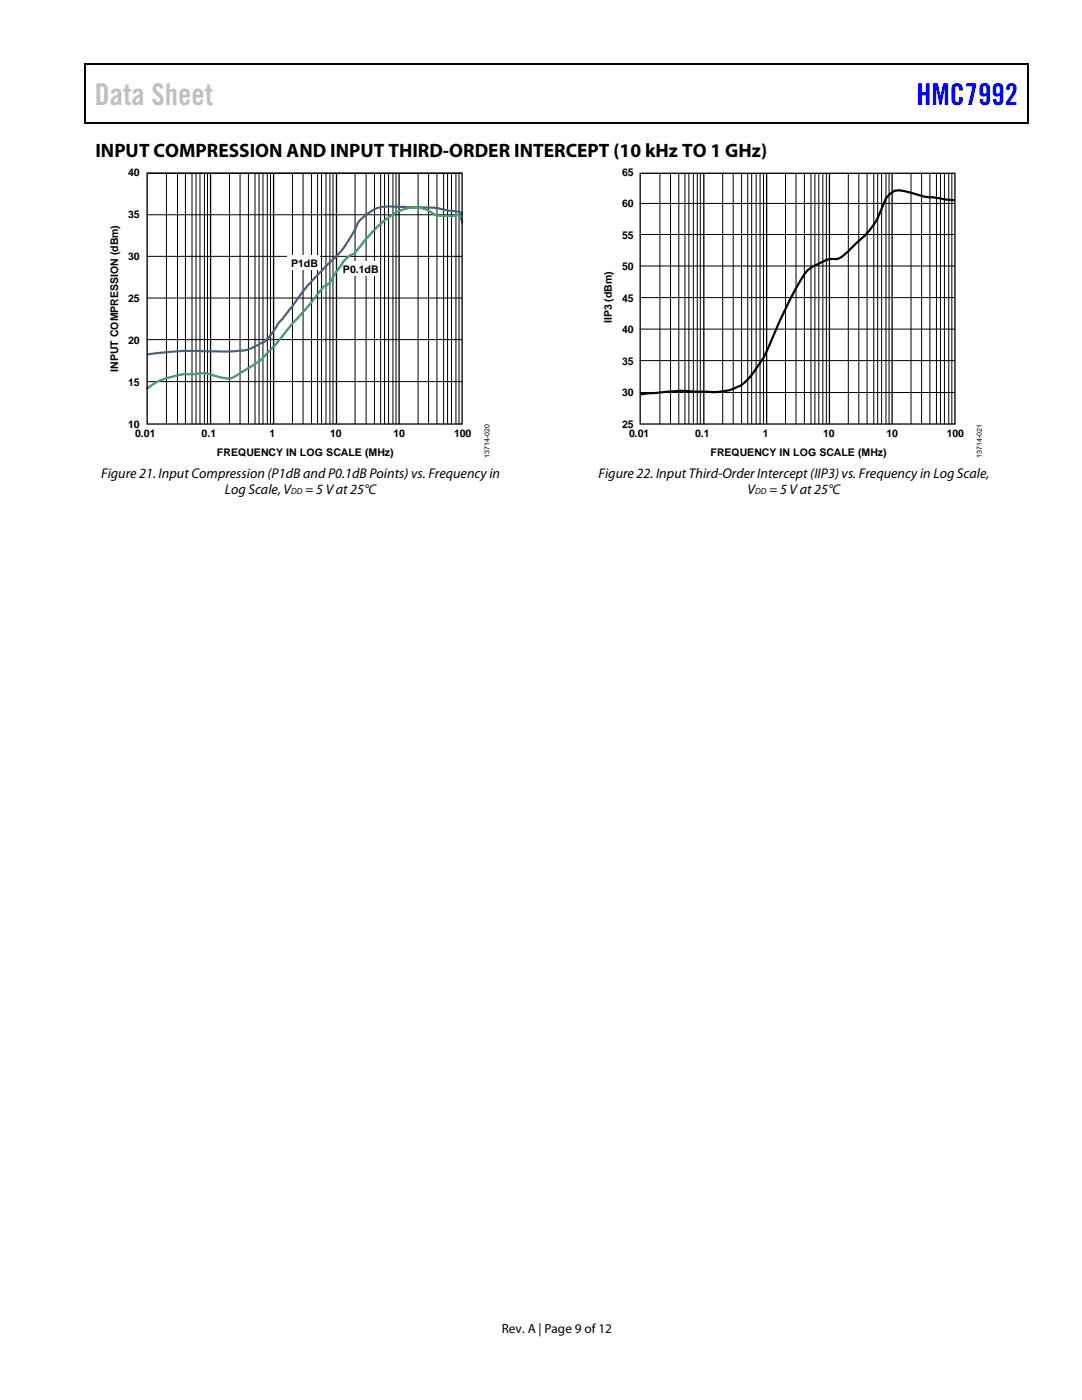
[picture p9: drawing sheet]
<svg xmlns="http://www.w3.org/2000/svg" width="216mm" height="279mm" viewBox="0 0 216 279" stroke-linecap="round" stroke-linejoin="round" font-family="sans-serif">
<path d="M16.9 12.7h.2v1h-.2zM205.1 12.7h.2v1h-.2zM205.1 12.7h.2v.3h-.2zM82.3 24.4h.2v.3h-.2zM205.1 24.4h.2v.3h-.2z" fill="#000"/>
<path d="M16.9 12.8h188.2M17 13.7v11M205.2 13.7v11M205.1 24.5h-188.2" fill="none" stroke="#000" stroke-width=".25"/>
<g fill="none" stroke="#000" stroke-width=".2">
<path d="M29.3 34.6h62.9M33.2 34.6v50M35.4 34.6v50M37 34.6v50M38.3 34.6v50M39.1 34.6v50M39.9 34.6v50M40.8 34.6v50M41.4 34.6v50M45.8 34.6v50M47.9 34.6v50M49.6 34.6v50"/>
<path d="M50.9 34.6v50M51.7 34.6v50M52.5 34.6v50M53.3 34.6v50M54 34.6v50M58.4 34.6v50M60.5 34.6v50M62.1 34.6v50M63.4 34.6v50M64.2 34.6v50M65 34.6v50M65.8 34.6v50"/>
<path d="M66.4 34.6v50M70.8 34.6v50M73 34.6v50M74.7 34.6v50M75.9 34.6v50M76.7 34.6v50M77.5 34.6v50M78.4 34.6v50M79 34.6v50M83.4 34.6v50M85.5 34.6v50M87.2 34.6v50"/>
<path d="M88.5 34.6v50M89.3 34.6v50M90.1 34.6v50M91 34.6v50M91.6 34.6v50M29.3 42.9h62.9M29.3 51.2h62.9M29.3 59.5h62.9M29.3 67.8h62.9M29.3 76.2h62.9"/>
</g>
<path d="M42 34.6v50M54.6 34.6v50M67.1 34.6v50M79.6 34.6v50" fill="none" stroke="#000" stroke-width=".26"/>
<path d="M92.3 42.5l-2.5-.4a33.1 33.1 0 0 0-8.7-.8h-.5a14.6 14.6 0 0 0-5.8 .4l-1 .6a5.8 5.8 0 0 0-2.8 3.1 22.1 22.1 0 0 1-5.9 7.7 52 52 0 0 0-7.4 8.7l-2.3 3a11.6 11.6 0 0 1-2.8 3.5l-1.4 .7a8.2 8.2 0 0 1-4.6 1.1h-3.5a68.1 68.1 0 0 0-13.7 .6" fill="none" stroke="#3b5d97" stroke-width=".44"/>
<path d="M92.2 44.5v-.3a1.18 1.18 0 0 0-1.7-1.2l-1.1 .1a4.4 4.4 0 0 1-3.5-.8 7 7 0 0 0-7.7 .6 35.3 35.3 0 0 0-7.4 7.6 6.7 6.7 0 0 0-3.3 3.2l-1.3 2a2.97 2.97 0 0 1-1.7 1.6 81.8 81.8 0 0 1-6.8 8.1 41.7 41.7 0 0 1-6.4 7l-3.1 1.9a4.6 4.6 0 0 1-3 1.2l-1.7-.3a7.7 7.7 0 0 0-5-.5 15.4 15.4 0 0 0-8.3 2.2l-.9 .7" fill="none" stroke="#339b65" stroke-width=".44"/>
<g fill="#fff">
<path d="M57.4 51h6.5v2.9h-6.5z"/>
<path d="M69.3 52h6.4v3h-6.4z"/>
</g>
<path d="M29.4 34.6h62.8v50h-62.8zM127.7 34.6h62.8v50h-62.8zM140.4 34.6v50M153 34.6v50M165.5 34.6v50M178 34.6v50" fill="none" stroke="#000" stroke-width=".26"/>
<path d="M190.5 40l-3.6-.5a15.3 15.3 0 0 1-5.3-1.1l-1.1-.2a2.61 2.61 0 0 0-3.3 .9l-.4 .5-.4 1a15.1 15.1 0 0 1-4.7 7.2l-1.1 1a15.3 15.3 0 0 1-3.3 2.8l-.3 .1a4.1 4.1 0 0 0-2.8 .5l-1.4 .7a5.9 5.9 0 0 0-3.2 3.3l-2.1 3.8-2.9 6.2a30.8 30.8 0 0 1-4.2 8l-.1 .2a7.6 7.6 0 0 1-4.8 3.5 15 15 0 0 1-5.1 .3h-1.9a21.7 21.7 0 0 0-5.3 0l-5.4 .5" fill="none" stroke="#000" stroke-width=".44"/>
<g fill="none" stroke="#000" stroke-width=".2">
<path d="M131.7 34.6v50M133.8 34.6v50M135.4 34.6v50M136.7 34.6v50M137.5 34.6v50M138.3 34.6v50M139.1 34.6v50M139.7 34.6v50M144.2 34.6v50M146.3 34.6v50M148 34.6v50M149.2 34.6v50"/>
<path d="M150 34.6v50M150.9 34.6v50M151.7 34.6v50M152.4 34.6v50M156.7 34.6v50M158.8 34.6v50M160.5 34.6v50M161.8 34.6v50M162.6 34.6v50M163.4 34.6v50M164.2 34.6v50M164.9 34.6v50"/>
<path d="M169.3 34.6v50M171.4 34.6v50M173 34.6v50M174.3 34.6v50M175.1 34.6v50M175.9 34.6v50M176.8 34.6v50M177.4 34.6v50M181.8 34.6v50M183.9 34.6v50M185.5 34.6v50M186.9 34.6v50"/>
<path d="M187.7 34.6v50M188.4 34.6v50M189.3 34.6v50M189.9 34.6v50M127.7 40.6h62.8M127.7 46.8h62.8M127.7 53.1h62.8M127.7 59.4h62.8M127.7 65.7h62.8M127.7 72h62.8M127.7 78.3h62.8"/>
</g>
<text font-size="6" fill="#c0c0c0" x="18.9" y="21">Data Sheet</text>
<text font-size="6" fill="#00f" x="182.9" y="21">HMC7992</text>
<text font-size="3.9" x="19" y="31.3">INPUT COMPRESSION AND INPUT THIRD-ORDER INTERCEPT (10 kHz TO 1 GHz)</text>
<g font-size="2.8">
<text x="20.2" y="95.3">Figure 21. Input Compression (P1dB and P0.1dB Points) vs. Frequency in</text>
<text x="119.4" y="95.3">Figure 22. Input Third-Order Intercept (IIP3) vs. Frequency in Log Scale,</text>
<text x="44.9" y="98.5">Log Scale, V</text>
<text x="60.9" y="98.5">= 5 V at 25°C</text>
<text x="149.1" y="98.5">V</text>
<text x="153.5" y="98.5">= 5 V at 25°C</text>
</g>
<text font-size="2.6" x="100.1" y="266">Rev. A | Page 9 of 12</text>
<g font-size="2.1">
<text x="25.6" y="35.1">40</text>
<text x="124.1" y="35.1">65</text>
<text x="124.1" y="41.4">60</text>
<text x="25.6" y="43.5">35</text>
<text x="124.1" y="47.7">55</text>
<text x="25.6" y="51.9">30</text>
<text x="58.1" y="53.3">P1dB</text>
<text x="124.1" y="54">50</text>
<text x="68.4" y="54.4">P0.1dB</text>
<text x="25.6" y="60.2">25</text>
<text x="122.1" y="64.6" transform="rotate(-90 122.1 64.6)">IIP3 (dBm)</text>
<text x="124.1" y="60.2">45</text>
<text x="25.6" y="68.6">20</text>
<text x="124.1" y="66.5">40</text>
<text x="23.6" y="74.2" transform="rotate(-90 23.6 74.2)">INPUT COMPRESSION (dBm)</text>
<text x="25.6" y="77">15</text>
<text x="124.1" y="72.8">35</text>
<text x="124.1" y="79">30</text>
<text x="25.6" y="85.3">10</text>
<text x="27" y="87.3">0.01</text>
<text x="40.2" y="87.3">0.1</text>
<text x="53.8" y="87.3">1</text>
<text x="65.8" y="87.3">10</text>
<text x="78.5" y="87.3">10</text>
<text x="90.6" y="87.3">100</text>
<text x="124.1" y="85.3">25</text>
<text x="125.5" y="87.3">0.01</text>
<text x="138.7" y="87.3">0.1</text>
<text x="152.2" y="87.3">1</text>
<text x="164.3" y="87.3">10</text>
<text x="176.9" y="87.3">10</text>
<text x="188.9" y="87.3">100</text>
<text x="43.3" y="91">FREQUENCY IN LOG SCALE (MHz)</text>
<text x="141.8" y="91">FREQUENCY IN LOG SCALE (MHz)</text>
</g>
<g font-size="1.8">
<text x="58.1" y="98.7">DD</text>
<text x="150.7" y="98.7">DD</text>
</g>
<g font-size="1.4">
<text x="97.7" y="91.4" transform="rotate(-90 97.7 91.4)">13714-020</text>
<text x="195.9" y="91.4" transform="rotate(-90 195.9 91.4)">13714-021</text>
</g>
</svg>
